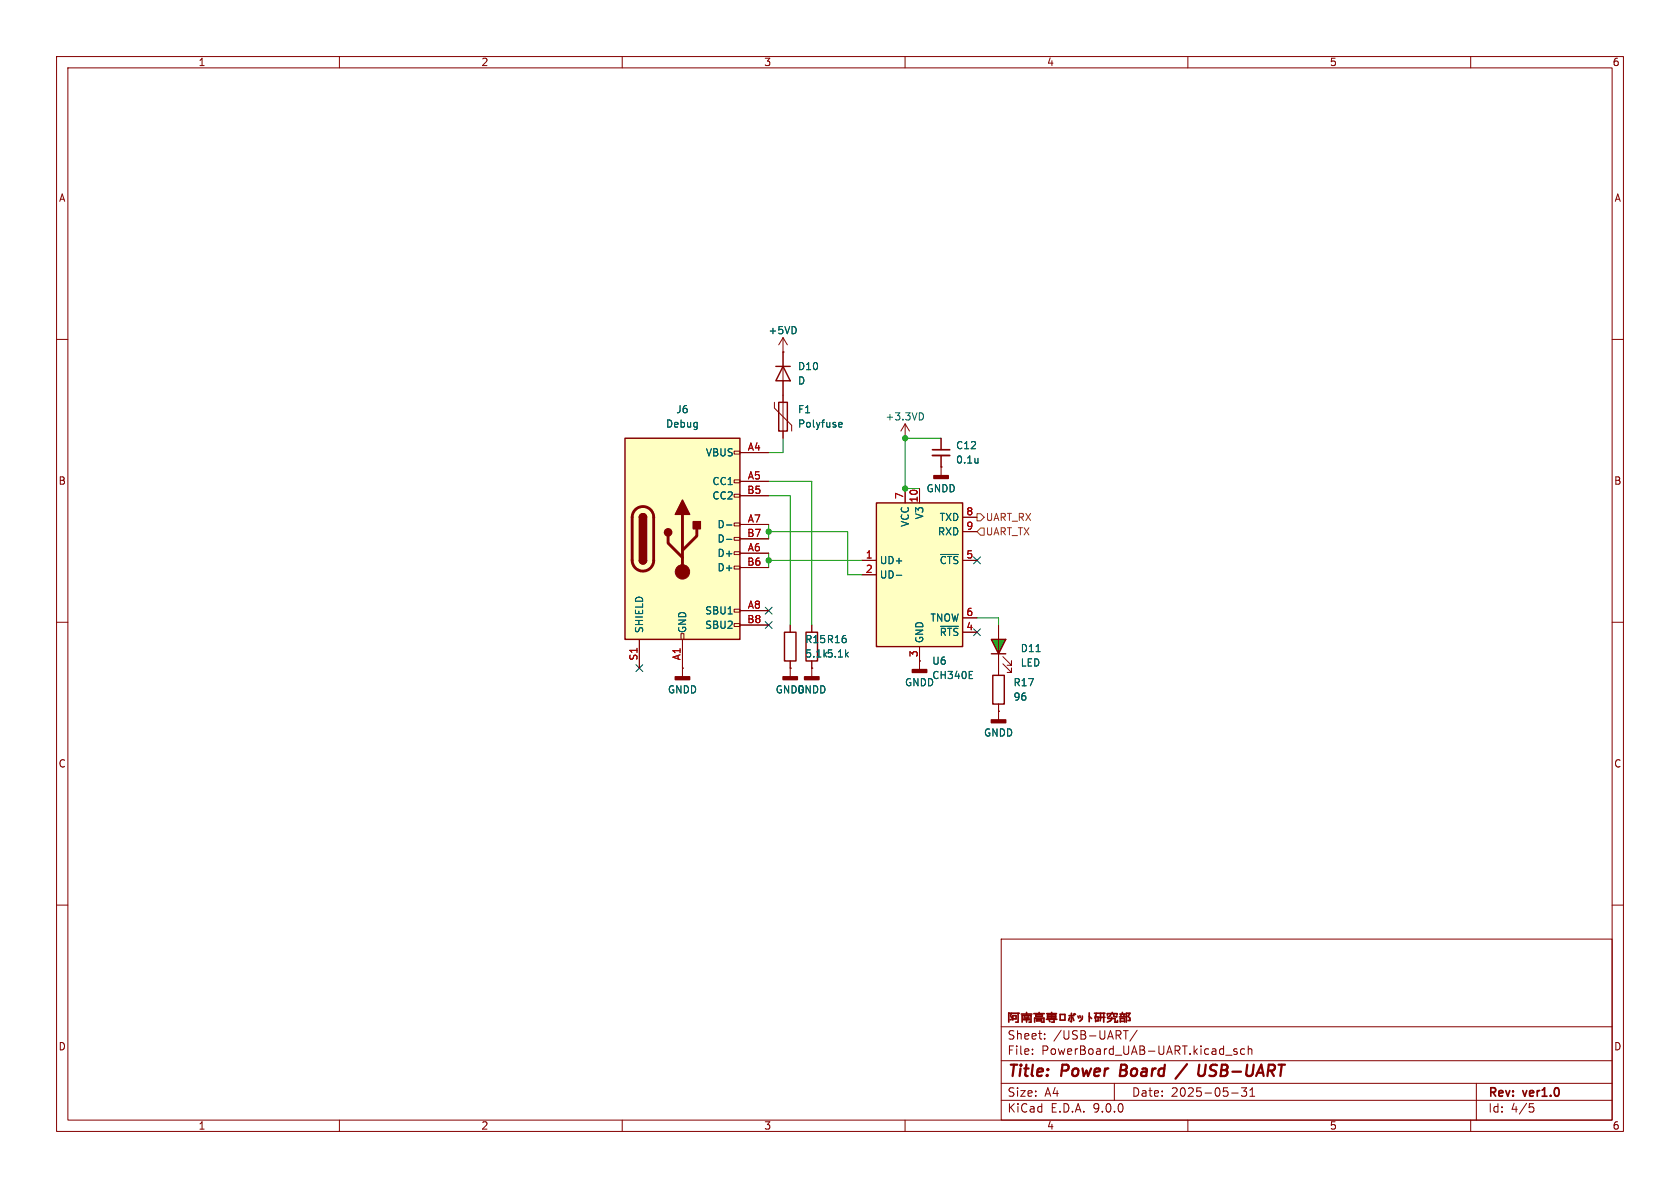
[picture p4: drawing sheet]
(kicad_sch
 (version 20250114)
 (generator "eeschema")
 (generator_version "9.0")
 (paper "A4")
 (title_block
  (title "Power Board / USB-UART")
  (date "2025-05-31")
  (rev "ver1.0")
  (company "阿南高専ロボット研究部"))
 (lib_symbols
  (symbol "Anan-Robo_Symbol_Library:+3.3VD"
   (power)
   (pin_numbers (hide yes))
   (pin_names
    (offset 0) (hide yes)) (exclude_from_sim no) (in_bom yes) (on_board yes)
   (property "Reference" "#PWR" (at 0 -3.81 0) (effects (font (size 1.27 1.27)) (hide yes)))
   (property "Value" "+3.3VD" (at 0 3.81 0) (effects (font (size 1.27 1.27))))
   (property "Footprint" "" (at 0 0 0) (effects (font (size 1.27 1.27)) (hide yes)))
   (property "Datasheet" "" (at 0 0 0) (effects (font (size 1.27 1.27)) (hide yes)))
   (property "Description" "Power symbol creates a global label with name \"+3.3VD\"" (at 0 0 0) (effects (font (size 1.27 1.27)) (hide yes)))
   (symbol "+3.3VD_0_1"
    (polyline (pts (xy -0.762 1.27) (xy 0 2.54)) (stroke (width 0) (type default)) (fill (type none)))
    (polyline (pts (xy 0 2.54) (xy 0.762 1.27)) (stroke (width 0) (type default)) (fill (type none)))
    (polyline (pts (xy 0 0) (xy 0 2.54)) (stroke (width 0) (type default)) (fill (type none))))
   (symbol "+3.3VD_1_1"
    (pin power_in line (at 0 0 90) (length 0) (name "~" (effects (font (size 1.27 1.27)))) (number "1" (effects (font (size 1.27 1.27))))))
   (embedded_fonts no))
  (symbol "Connector:USB_C_Receptacle_USB2.0_16P"
   (pin_names
    (offset 1.016)) (exclude_from_sim no) (in_bom yes) (on_board yes)
   (property "Reference" "J" (at 0 22.225 0) (effects (font (size 1.27 1.27))))
   (property "Value" "USB_C_Receptacle_USB2.0_16P" (at 0 19.685 0) (effects (font (size 1.27 1.27))))
   (property "Footprint" "" (at 3.81 0 0) (effects (font (size 1.27 1.27)) (hide yes)))
   (property "Datasheet" "https://www.usb.org/sites/default/files/documents/usb_type-c.zip" (at 3.81 0 0) (effects (font (size 1.27 1.27)) (hide yes)))
   (property "Description" "USB 2.0-only 16P Type-C Receptacle connector" (at 0 0 0) (effects (font (size 1.27 1.27)) (hide yes)))
   (symbol "USB_C_Receptacle_USB2.0_16P_0_0"
    (rectangle (start -0.254 -17.78) (end 0.254 -16.764) (stroke (width 0) (type default)) (fill (type none)))
    (rectangle (start 10.16 15.494) (end 9.144 14.986) (stroke (width 0) (type default)) (fill (type none)))
    (rectangle (start 10.16 10.414) (end 9.144 9.906) (stroke (width 0) (type default)) (fill (type none)))
    (rectangle (start 10.16 7.874) (end 9.144 7.366) (stroke (width 0) (type default)) (fill (type none)))
    (rectangle (start 10.16 2.794) (end 9.144 2.286) (stroke (width 0) (type default)) (fill (type none)))
    (rectangle (start 10.16 0.254) (end 9.144 -0.254) (stroke (width 0) (type default)) (fill (type none)))
    (rectangle (start 10.16 -2.286) (end 9.144 -2.794) (stroke (width 0) (type default)) (fill (type none)))
    (rectangle (start 10.16 -4.826) (end 9.144 -5.334) (stroke (width 0) (type default)) (fill (type none)))
    (rectangle (start 10.16 -12.446) (end 9.144 -12.954) (stroke (width 0) (type default)) (fill (type none)))
    (rectangle (start 10.16 -14.986) (end 9.144 -15.494) (stroke (width 0) (type default)) (fill (type none))))
   (symbol "USB_C_Receptacle_USB2.0_16P_0_1"
    (rectangle (start -10.16 17.78) (end 10.16 -17.78) (stroke (width 0.254) (type default)) (fill (type background)))
    (polyline (pts (xy -8.89 -3.81) (xy -8.89 3.81)) (stroke (width 0.508) (type default)) (fill (type none)))
    (rectangle (start -7.62 -3.81) (end -6.35 3.81) (stroke (width 0.254) (type default)) (fill (type outline)))
    (arc (start -7.62 3.81) (mid -6.985 4.4423) (end -6.35 3.81) (stroke (width 0.254) (type default)) (fill (type none)))
    (arc (start -7.62 3.81) (mid -6.985 4.4423) (end -6.35 3.81) (stroke (width 0.254) (type default)) (fill (type outline)))
    (arc (start -8.89 3.81) (mid -6.985 5.7067) (end -5.08 3.81) (stroke (width 0.508) (type default)) (fill (type none)))
    (arc (start -5.08 -3.81) (mid -6.985 -5.7067) (end -8.89 -3.81) (stroke (width 0.508) (type default)) (fill (type none)))
    (arc (start -6.35 -3.81) (mid -6.985 -4.4423) (end -7.62 -3.81) (stroke (width 0.254) (type default)) (fill (type none)))
    (arc (start -6.35 -3.81) (mid -6.985 -4.4423) (end -7.62 -3.81) (stroke (width 0.254) (type default)) (fill (type outline)))
    (polyline (pts (xy -5.08 3.81) (xy -5.08 -3.81)) (stroke (width 0.508) (type default)) (fill (type none)))
    (circle (center -2.54 1.143) (radius 0.635) (stroke (width 0.254) (type default)) (fill (type outline)))
    (polyline (pts (xy -1.27 4.318) (xy 0 6.858) (xy 1.27 4.318) (xy -1.27 4.318)) (stroke (width 0.254) (type default)) (fill (type outline)))
    (polyline (pts (xy 0 -2.032) (xy 2.54 0.508) (xy 2.54 1.778)) (stroke (width 0.508) (type default)) (fill (type none)))
    (polyline (pts (xy 0 -3.302) (xy -2.54 -0.762) (xy -2.54 0.508)) (stroke (width 0.508) (type default)) (fill (type none)))
    (polyline (pts (xy 0 -5.842) (xy 0 4.318)) (stroke (width 0.508) (type default)) (fill (type none)))
    (circle (center 0 -5.842) (radius 1.27) (stroke (width 0) (type default)) (fill (type outline)))
    (rectangle (start 1.905 1.778) (end 3.175 3.048) (stroke (width 0.254) (type default)) (fill (type outline))))
   (symbol "USB_C_Receptacle_USB2.0_16P_1_1"
    (pin passive line (at -7.62 -22.86 90) (length 5.08) (name "SHIELD" (effects (font (size 1.27 1.27)))) (number "S1" (effects (font (size 1.27 1.27)))))
    (pin passive line (at 0 -22.86 90) (length 5.08) (name "GND" (effects (font (size 1.27 1.27)))) (number "A1" (effects (font (size 1.27 1.27)))))
    (pin passive line (at 0 -22.86 90) (length 5.08) (hide yes) (name "GND" (effects (font (size 1.27 1.27)))) (number "A12" (effects (font (size 1.27 1.27)))))
    (pin passive line (at 0 -22.86 90) (length 5.08) (hide yes) (name "GND" (effects (font (size 1.27 1.27)))) (number "B1" (effects (font (size 1.27 1.27)))))
    (pin passive line (at 0 -22.86 90) (length 5.08) (hide yes) (name "GND" (effects (font (size 1.27 1.27)))) (number "B12" (effects (font (size 1.27 1.27)))))
    (pin passive line (at 15.24 15.24 180) (length 5.08) (name "VBUS" (effects (font (size 1.27 1.27)))) (number "A4" (effects (font (size 1.27 1.27)))))
    (pin passive line (at 15.24 15.24 180) (length 5.08) (hide yes) (name "VBUS" (effects (font (size 1.27 1.27)))) (number "A9" (effects (font (size 1.27 1.27)))))
    (pin passive line (at 15.24 15.24 180) (length 5.08) (hide yes) (name "VBUS" (effects (font (size 1.27 1.27)))) (number "B4" (effects (font (size 1.27 1.27)))))
    (pin passive line (at 15.24 15.24 180) (length 5.08) (hide yes) (name "VBUS" (effects (font (size 1.27 1.27)))) (number "B9" (effects (font (size 1.27 1.27)))))
    (pin bidirectional line (at 15.24 10.16 180) (length 5.08) (name "CC1" (effects (font (size 1.27 1.27)))) (number "A5" (effects (font (size 1.27 1.27)))))
    (pin bidirectional line (at 15.24 7.62 180) (length 5.08) (name "CC2" (effects (font (size 1.27 1.27)))) (number "B5" (effects (font (size 1.27 1.27)))))
    (pin bidirectional line (at 15.24 2.54 180) (length 5.08) (name "D-" (effects (font (size 1.27 1.27)))) (number "A7" (effects (font (size 1.27 1.27)))))
    (pin bidirectional line (at 15.24 0 180) (length 5.08) (name "D-" (effects (font (size 1.27 1.27)))) (number "B7" (effects (font (size 1.27 1.27)))))
    (pin bidirectional line (at 15.24 -2.54 180) (length 5.08) (name "D+" (effects (font (size 1.27 1.27)))) (number "A6" (effects (font (size 1.27 1.27)))))
    (pin bidirectional line (at 15.24 -5.08 180) (length 5.08) (name "D+" (effects (font (size 1.27 1.27)))) (number "B6" (effects (font (size 1.27 1.27)))))
    (pin bidirectional line (at 15.24 -12.7 180) (length 5.08) (name "SBU1" (effects (font (size 1.27 1.27)))) (number "A8" (effects (font (size 1.27 1.27)))))
    (pin bidirectional line (at 15.24 -15.24 180) (length 5.08) (name "SBU2" (effects (font (size 1.27 1.27)))) (number "B8" (effects (font (size 1.27 1.27))))))
   (embedded_fonts no))
  (symbol "Device:C_Small"
   (pin_numbers (hide yes))
   (pin_names
    (offset 0.254) (hide yes)) (exclude_from_sim no) (in_bom yes) (on_board yes)
   (property "Reference" "C" (at 0.254 1.778 0) (effects (font (size 1.27 1.27)) (justify left)))
   (property "Value" "C_Small" (at 0.254 -2.032 0) (effects (font (size 1.27 1.27)) (justify left)))
   (property "Footprint" "" (at 0 0 0) (effects (font (size 1.27 1.27)) (hide yes)))
   (property "Datasheet" "~" (at 0 0 0) (effects (font (size 1.27 1.27)) (hide yes)))
   (property "Description" "Unpolarized capacitor, small symbol" (at 0 0 0) (effects (font (size 1.27 1.27)) (hide yes)))
   (symbol "C_Small_0_1"
    (polyline (pts (xy -1.524 0.508) (xy 1.524 0.508)) (stroke (width 0.3048) (type default)) (fill (type none)))
    (polyline (pts (xy -1.524 -0.508) (xy 1.524 -0.508)) (stroke (width 0.3302) (type default)) (fill (type none))))
   (symbol "C_Small_1_1"
    (pin passive line (at 0 2.54 270) (length 2.032) (name "~" (effects (font (size 1.27 1.27)))) (number "1" (effects (font (size 1.27 1.27)))))
    (pin passive line (at 0 -2.54 90) (length 2.032) (name "~" (effects (font (size 1.27 1.27)))) (number "2" (effects (font (size 1.27 1.27))))))
   (embedded_fonts no))
  (symbol "Device:D"
   (pin_numbers (hide yes))
   (pin_names
    (offset 1.016) (hide yes)) (exclude_from_sim no) (in_bom yes) (on_board yes)
   (property "Reference" "D" (at 0 2.54 0) (effects (font (size 1.27 1.27))))
   (property "Value" "D" (at 0 -2.54 0) (effects (font (size 1.27 1.27))))
   (property "Footprint" "" (at 0 0 0) (effects (font (size 1.27 1.27)) (hide yes)))
   (property "Datasheet" "~" (at 0 0 0) (effects (font (size 1.27 1.27)) (hide yes)))
   (property "Description" "Diode" (at 0 0 0) (effects (font (size 1.27 1.27)) (hide yes)))
   (property "Sim.Device" "D" (at 0 0 0) (effects (font (size 1.27 1.27)) (hide yes)))
   (property "Sim.Pins" "1=K 2=A" (at 0 0 0) (effects (font (size 1.27 1.27)) (hide yes)))
   (symbol "D_0_1"
    (polyline (pts (xy -1.27 1.27) (xy -1.27 -1.27)) (stroke (width 0.254) (type default)) (fill (type none)))
    (polyline (pts (xy 1.27 1.27) (xy 1.27 -1.27) (xy -1.27 0) (xy 1.27 1.27)) (stroke (width 0.254) (type default)) (fill (type none)))
    (polyline (pts (xy 1.27 0) (xy -1.27 0)) (stroke (width 0) (type default)) (fill (type none))))
   (symbol "D_1_1"
    (pin passive line (at -3.81 0 0) (length 2.54) (name "K" (effects (font (size 1.27 1.27)))) (number "1" (effects (font (size 1.27 1.27)))))
    (pin passive line (at 3.81 0 180) (length 2.54) (name "A" (effects (font (size 1.27 1.27)))) (number "2" (effects (font (size 1.27 1.27))))))
   (embedded_fonts no))
  (symbol "Device:LED"
   (pin_numbers (hide yes))
   (pin_names
    (offset 1.016) (hide yes)) (exclude_from_sim no) (in_bom yes) (on_board yes)
   (property "Reference" "D4" (at -0.3174 -3.81 90) (effects (font (size 1.27 1.27)) (justify right)))
   (property "Value" "LED" (at -2.8574 -3.81 90) (effects (font (size 1.27 1.27)) (justify right)))
   (property "Footprint" "" (at 0 0 0) (effects (font (size 1.27 1.27)) (hide yes)))
   (property "Datasheet" "~" (at 0 0 0) (effects (font (size 1.27 1.27)) (hide yes)))
   (property "Description" "Light emitting diode" (at 0 0 0) (effects (font (size 1.27 1.27)) (hide yes)))
   (property "Sim.Pins" "1=K 2=A" (at 0 0 0) (effects (font (size 1.27 1.27)) (hide yes)))
   (symbol "LED_0_1"
    (polyline (pts (xy -3.048 -0.762) (xy -4.572 -2.286) (xy -3.81 -2.286) (xy -4.572 -2.286) (xy -4.572 -1.524)) (stroke (width 0) (type default)) (fill (type none)))
    (polyline (pts (xy -1.778 -0.762) (xy -3.302 -2.286) (xy -2.54 -2.286) (xy -3.302 -2.286) (xy -3.302 -1.524)) (stroke (width 0) (type default)) (fill (type none)))
    (polyline (pts (xy -1.27 0) (xy 1.27 0)) (stroke (width 0) (type default)) (fill (type none)))
    (polyline (pts (xy -1.27 -1.27) (xy -1.27 1.27)) (stroke (width 0.254) (type default)) (fill (type none)))
    (polyline (pts (xy 1.27 -1.27) (xy 1.27 1.27) (xy -1.27 0) (xy 1.27 -1.27)) (stroke (width 0.254) (type default)) (fill (type color) (color 0 191 0 1))))
   (symbol "LED_1_1"
    (pin passive line (at -3.81 0 0) (length 2.54) (name "K" (effects (font (size 1.27 1.27)))) (number "1" (effects (font (size 1.27 1.27)))))
    (pin passive line (at 3.81 0 180) (length 2.54) (name "A" (effects (font (size 1.27 1.27)))) (number "2" (effects (font (size 1.27 1.27))))))
   (embedded_fonts no))
  (symbol "Device:Polyfuse"
   (pin_numbers (hide yes))
   (pin_names
    (offset 0)) (exclude_from_sim no) (in_bom yes) (on_board yes)
   (property "Reference" "F" (at -2.54 0 90) (effects (font (size 1.27 1.27))))
   (property "Value" "Polyfuse" (at 2.54 0 90) (effects (font (size 1.27 1.27))))
   (property "Footprint" "" (at 1.27 -5.08 0) (effects (font (size 1.27 1.27)) (justify left) (hide yes)))
   (property "Datasheet" "~" (at 0 0 0) (effects (font (size 1.27 1.27)) (hide yes)))
   (property "Description" "Resettable fuse, polymeric positive temperature coefficient" (at 0 0 0) (effects (font (size 1.27 1.27)) (hide yes)))
   (symbol "Polyfuse_0_1"
    (polyline (pts (xy -1.524 2.54) (xy -1.524 1.524) (xy 1.524 -1.524) (xy 1.524 -2.54)) (stroke (width 0) (type default)) (fill (type none)))
    (rectangle (start -0.762 2.54) (end 0.762 -2.54) (stroke (width 0.254) (type default)) (fill (type none)))
    (polyline (pts (xy 0 2.54) (xy 0 -2.54)) (stroke (width 0) (type default)) (fill (type none))))
   (symbol "Polyfuse_1_1"
    (pin passive line (at 0 3.81 270) (length 1.27) (name "~" (effects (font (size 1.27 1.27)))) (number "1" (effects (font (size 1.27 1.27)))))
    (pin passive line (at 0 -3.81 90) (length 1.27) (name "~" (effects (font (size 1.27 1.27)))) (number "2" (effects (font (size 1.27 1.27))))))
   (embedded_fonts no))
  (symbol "Device:R"
   (pin_numbers (hide yes))
   (pin_names
    (offset 0)) (exclude_from_sim no) (in_bom yes) (on_board yes)
   (property "Reference" "R" (at 2.032 0 90) (effects (font (size 1.27 1.27))))
   (property "Value" "R" (at 0 0 90) (effects (font (size 1.27 1.27))))
   (property "Footprint" "" (at -1.778 0 90) (effects (font (size 1.27 1.27)) (hide yes)))
   (property "Datasheet" "~" (at 0 0 0) (effects (font (size 1.27 1.27)) (hide yes)))
   (property "Description" "Resistor" (at 0 0 0) (effects (font (size 1.27 1.27)) (hide yes)))
   (symbol "R_0_1"
    (rectangle (start -1.016 -2.54) (end 1.016 2.54) (stroke (width 0.254) (type default)) (fill (type none))))
   (symbol "R_1_1"
    (pin passive line (at 0 3.81 270) (length 1.27) (name "~" (effects (font (size 1.27 1.27)))) (number "1" (effects (font (size 1.27 1.27)))))
    (pin passive line (at 0 -3.81 90) (length 1.27) (name "~" (effects (font (size 1.27 1.27)))) (number "2" (effects (font (size 1.27 1.27))))))
   (embedded_fonts no))
  (symbol "Interface_USB:CH340E" (exclude_from_sim no) (in_bom yes) (on_board yes)
   (property "Reference" "U" (at -5.08 13.97 0) (effects (font (size 1.27 1.27)) (justify right)))
   (property "Value" "CH340E" (at 1.27 13.97 0) (effects (font (size 1.27 1.27)) (justify left)))
   (property "Footprint" "Package_SO:MSOP-10_3x3mm_P0.5mm" (at 1.27 -13.97 0) (effects (font (size 1.27 1.27)) (justify left) (hide yes)))
   (property "Datasheet" "https://www.mpja.com/download/35227cpdata.pdf" (at -8.89 20.32 0) (effects (font (size 1.27 1.27)) (hide yes)))
   (property "Description" "USB serial converter, UART, MSOP-10" (at 0 0 0) (effects (font (size 1.27 1.27)) (hide yes)))
   (symbol "CH340E_0_1"
    (rectangle (start -7.62 12.7) (end 7.62 -12.7) (stroke (width 0.254) (type default)) (fill (type background))))
   (symbol "CH340E_1_1"
    (pin bidirectional line (at -10.16 2.54 0) (length 2.54) (name "UD+" (effects (font (size 1.27 1.27)))) (number "1" (effects (font (size 1.27 1.27)))))
    (pin bidirectional line (at -10.16 0 0) (length 2.54) (name "UD-" (effects (font (size 1.27 1.27)))) (number "2" (effects (font (size 1.27 1.27)))))
    (pin power_in line (at -2.54 15.24 270) (length 2.54) (name "VCC" (effects (font (size 1.27 1.27)))) (number "7" (effects (font (size 1.27 1.27)))))
    (pin power_out line (at 0 15.24 270) (length 2.54) (name "V3" (effects (font (size 1.27 1.27)))) (number "10" (effects (font (size 1.27 1.27)))))
    (pin power_in line (at 0 -15.24 90) (length 2.54) (name "GND" (effects (font (size 1.27 1.27)))) (number "3" (effects (font (size 1.27 1.27)))))
    (pin output line (at 10.16 10.16 180) (length 2.54) (name "TXD" (effects (font (size 1.27 1.27)))) (number "8" (effects (font (size 1.27 1.27)))))
    (pin input line (at 10.16 7.62 180) (length 2.54) (name "RXD" (effects (font (size 1.27 1.27)))) (number "9" (effects (font (size 1.27 1.27)))))
    (pin input line (at 10.16 2.54 180) (length 2.54) (name "~{CTS}" (effects (font (size 1.27 1.27)))) (number "5" (effects (font (size 1.27 1.27)))))
    (pin output line (at 10.16 -7.62 180) (length 2.54) (name "TNOW" (effects (font (size 1.27 1.27)))) (number "6" (effects (font (size 1.27 1.27)))))
    (pin output line (at 10.16 -10.16 180) (length 2.54) (name "~{RTS}" (effects (font (size 1.27 1.27)))) (number "4" (effects (font (size 1.27 1.27))))))
   (embedded_fonts no))
  (symbol "power:+5VD"
   (power)
   (pin_numbers (hide yes))
   (pin_names
    (offset 0) (hide yes)) (exclude_from_sim no) (in_bom yes) (on_board yes)
   (property "Reference" "#PWR" (at 0 -3.81 0) (effects (font (size 1.27 1.27)) (hide yes)))
   (property "Value" "+5VD" (at 0 3.556 0) (effects (font (size 1.27 1.27))))
   (property "Footprint" "" (at 0 0 0) (effects (font (size 1.27 1.27)) (hide yes)))
   (property "Datasheet" "" (at 0 0 0) (effects (font (size 1.27 1.27)) (hide yes)))
   (property "Description" "Power symbol creates a global label with name \"+5VD\"" (at 0 0 0) (effects (font (size 1.27 1.27)) (hide yes)))
   (symbol "+5VD_0_1"
    (polyline (pts (xy -0.762 1.27) (xy 0 2.54)) (stroke (width 0) (type default)) (fill (type none)))
    (polyline (pts (xy 0 2.54) (xy 0.762 1.27)) (stroke (width 0) (type default)) (fill (type none)))
    (polyline (pts (xy 0 0) (xy 0 2.54)) (stroke (width 0) (type default)) (fill (type none))))
   (symbol "+5VD_1_1"
    (pin power_in line (at 0 0 90) (length 0) (name "~" (effects (font (size 1.27 1.27)))) (number "1" (effects (font (size 1.27 1.27))))))
   (embedded_fonts no))
  (symbol "power:GNDD"
   (power)
   (pin_numbers (hide yes))
   (pin_names
    (offset 0) (hide yes)) (exclude_from_sim no) (in_bom yes) (on_board yes)
   (property "Reference" "#PWR" (at 0 -6.35 0) (effects (font (size 1.27 1.27)) (hide yes)))
   (property "Value" "GNDD" (at 0 -3.175 0) (effects (font (size 1.27 1.27))))
   (property "Footprint" "" (at 0 0 0) (effects (font (size 1.27 1.27)) (hide yes)))
   (property "Datasheet" "" (at 0 0 0) (effects (font (size 1.27 1.27)) (hide yes)))
   (property "Description" "Power symbol creates a global label with name \"GNDD\" , digital ground" (at 0 0 0) (effects (font (size 1.27 1.27)) (hide yes)))
   (symbol "GNDD_0_1"
    (rectangle (start -1.27 -1.524) (end 1.27 -2.032) (stroke (width 0.254) (type default)) (fill (type outline)))
    (polyline (pts (xy 0 0) (xy 0 -1.524)) (stroke (width 0) (type default)) (fill (type none))))
   (symbol "GNDD_1_1"
    (pin power_in line (at 0 0 270) (length 0) (name "~" (effects (font (size 1.27 1.27)))) (number "1" (effects (font (size 1.27 1.27))))))
   (embedded_fonts no)))
 (junction
  (at 135.89 99.06)
  (diameter 0)
  (color 0 0 0 0))
 (junction
  (at 135.89 93.98)
  (diameter 0)
  (color 0 0 0 0))
 (junction
  (at 160.02 86.36)
  (diameter 0)
  (color 0 0 0 0))
 (junction
  (at 160.02 77.47)
  (diameter 0)
  (color 0 0 0 0))
 (no_connect
  (at 135.89 110.49))
 (no_connect
  (at 113.03 118.11))
 (no_connect
  (at 172.72 99.06))
 (no_connect
  (at 172.72 111.76))
 (no_connect
  (at 135.89 107.95))
 (wire
  (pts (xy 160.02 86.36) (xy 162.56 86.36))
  (stroke (width 0) (type default)))
 (wire
  (pts (xy 135.89 87.63) (xy 139.7 87.63))
  (stroke (width 0) (type default)))
 (wire
  (pts (xy 135.89 92.71) (xy 135.89 93.98))
  (stroke (width 0) (type default)))
 (wire
  (pts (xy 139.7 87.63) (xy 139.7 110.49))
  (stroke (width 0) (type default)))
 (wire
  (pts (xy 166.37 77.47) (xy 160.02 77.47))
  (stroke (width 0) (type default)))
 (wire
  (pts (xy 152.4 101.6) (xy 149.86 101.6))
  (stroke (width 0) (type default)))
 (wire
  (pts (xy 135.89 93.98) (xy 135.89 95.25))
  (stroke (width 0) (type default)))
 (wire
  (pts (xy 135.89 85.09) (xy 143.51 85.09))
  (stroke (width 0) (type default)))
 (wire
  (pts (xy 135.89 99.06) (xy 152.4 99.06))
  (stroke (width 0) (type default)))
 (wire
  (pts (xy 176.53 109.22) (xy 176.53 110.49))
  (stroke (width 0) (type default)))
 (wire
  (pts (xy 149.86 101.6) (xy 149.86 93.98))
  (stroke (width 0) (type default)))
 (wire
  (pts (xy 135.89 99.06) (xy 135.89 100.33))
  (stroke (width 0) (type default)))
 (wire
  (pts (xy 135.89 80.01) (xy 138.43 80.01))
  (stroke (width 0) (type default)))
 (wire
  (pts (xy 172.72 109.22) (xy 176.53 109.22))
  (stroke (width 0) (type default)))
 (wire
  (pts (xy 143.51 85.09) (xy 143.51 110.49))
  (stroke (width 0) (type default)))
 (wire
  (pts (xy 160.02 77.47) (xy 160.02 86.36))
  (stroke (width 0) (type default)))
 (wire
  (pts (xy 149.86 93.98) (xy 135.89 93.98))
  (stroke (width 0) (type default)))
 (wire
  (pts (xy 138.43 80.01) (xy 138.43 77.47))
  (stroke (width 0) (type default)))
 (wire
  (pts (xy 135.89 97.79) (xy 135.89 99.06))
  (stroke (width 0) (type default)))
 (hierarchical_label "UART_RX"
  (shape output)
  (at 172.72 91.44 0)
  (effects (font (size 1.27 1.27)) (justify left)))
 (hierarchical_label "UART_TX"
  (shape input)
  (at 172.72 93.98 0)
  (effects (font (size 1.27 1.27)) (justify left)))
 (symbol
  (lib_id "Device:LED")
  (at 176.53 114.3 90)
  (unit 1)
  (exclude_from_sim no)
  (in_bom yes)
  (on_board yes)
  (dnp no)
  (fields_autoplaced yes)
  (property "Reference" "D11" (at 180.34 114.6174 90) (effects (font (size 1.27 1.27)) (justify right)))
  (property "Value" "LED" (at 180.34 117.1574 90) (effects (font (size 1.27 1.27)) (justify right)))
  (property "Footprint" "LED_SMD:LED_0603_1608Metric" (at 176.53 114.3 0) (effects (font (size 1.27 1.27)) (hide yes)))
  (property "Datasheet" "~" (at 176.53 114.3 0) (effects (font (size 1.27 1.27)) (hide yes)))
  (property "Description" "Light emitting diode" (at 176.53 114.3 0) (effects (font (size 1.27 1.27)) (hide yes)))
  (property "Sim.Pins" "1=K 2=A" (at 176.53 114.3 0) (effects (font (size 1.27 1.27)) (hide yes)))
  (property "Name" "SML-D14MWT86A" (at 176.53 114.3 90) (effects (font (size 1.27 1.27)) (hide yes)))
  (property "URL" "https://www.digikey.jp/ja/products/detail/rohm-semiconductor/SML-D14MWT86A/9448204" (at 176.53 114.3 90) (effects (font (size 1.27 1.27)) (hide yes)))
  (property "Price" "53" (at 176.53 114.3 90) (effects (font (size 1.27 1.27)) (hide yes)))
  (pin "1")
  (pin "2"))
 (symbol
  (lib_id "power:GNDD")
  (at 162.56 116.84 0)
  (unit 1)
  (exclude_from_sim no)
  (in_bom yes)
  (on_board yes)
  (dnp no)
  (fields_autoplaced yes)
  (property "Reference" "#PWR053" (at 162.56 123.19 0) (effects (font (size 1.27 1.27)) (hide yes)))
  (property "Value" "GNDD" (at 162.56 120.65 0) (effects (font (size 1.27 1.27))))
  (property "Footprint" "" (at 162.56 116.84 0) (effects (font (size 1.27 1.27)) (hide yes)))
  (property "Datasheet" "" (at 162.56 116.84 0) (effects (font (size 1.27 1.27)) (hide yes)))
  (property "Description" "Power symbol creates a global label with name \"GNDD\" , digital ground" (at 162.56 116.84 0) (effects (font (size 1.27 1.27)) (hide yes)))
  (pin "1"))
 (symbol
  (lib_id "Device:R")
  (at 143.51 114.3 0)
  (unit 1)
  (exclude_from_sim no)
  (in_bom yes)
  (on_board yes)
  (dnp no)
  (fields_autoplaced yes)
  (property "Reference" "R16" (at 146.05 113.0299 0) (effects (font (size 1.27 1.27)) (justify left)))
  (property "Value" "5.1k" (at 146.05 115.5699 0) (effects (font (size 1.27 1.27)) (justify left)))
  (property "Footprint" "Resistor_SMD:R_0603_1608Metric" (at 141.732 114.3 90) (effects (font (size 1.27 1.27)) (hide yes)))
  (property "Datasheet" "~" (at 143.51 114.3 0) (effects (font (size 1.27 1.27)) (hide yes)))
  (property "Description" "Resistor" (at 143.51 114.3 0) (effects (font (size 1.27 1.27)) (hide yes)))
  (property "Name" "ESR03EZPJ512" (at 143.51 114.3 0) (effects (font (size 1.27 1.27)) (hide yes)))
  (property "URL" "https://www.digikey.jp/ja/products/detail/rohm-semiconductor/ESR03EZPJ512/1762735" (at 143.51 114.3 0) (effects (font (size 1.27 1.27)) (hide yes)))
  (property "Price" "22" (at 143.51 114.3 0) (effects (font (size 1.27 1.27)) (hide yes)))
  (pin "1")
  (pin "2"))
 (symbol
  (lib_id "Device:C_Small")
  (at 166.37 80.01 0)
  (unit 1)
  (exclude_from_sim no)
  (in_bom yes)
  (on_board yes)
  (dnp no)
  (fields_autoplaced yes)
  (property "Reference" "C12" (at 168.91 78.7462 0) (effects (font (size 1.27 1.27)) (justify left)))
  (property "Value" "0.1u" (at 168.91 81.2862 0) (effects (font (size 1.27 1.27)) (justify left)))
  (property "Footprint" "Capacitor_SMD:C_0603_1608Metric" (at 166.37 80.01 0) (effects (font (size 1.27 1.27)) (hide yes)))
  (property "Datasheet" "~" (at 166.37 80.01 0) (effects (font (size 1.27 1.27)) (hide yes)))
  (property "Description" "Unpolarized capacitor, small symbol" (at 166.37 80.01 0) (effects (font (size 1.27 1.27)) (hide yes)))
  (property "Name" "GCJ188R91H124KA01D" (at 166.37 80.01 0) (effects (font (size 1.27 1.27)) (hide yes)))
  (property "URL" "https://www.digikey.jp/ja/products/detail/murata-electronics/GCJ188R91H124KA01D/13401917" (at 166.37 80.01 0) (effects (font (size 1.27 1.27)) (hide yes)))
  (property "Price" "36" (at 166.37 80.01 0) (effects (font (size 1.27 1.27)) (hide yes)))
  (pin "1")
  (pin "2"))
 (symbol
  (lib_id "power:+5VD")
  (at 138.43 62.23 0)
  (unit 1)
  (exclude_from_sim no)
  (in_bom yes)
  (on_board yes)
  (dnp no)
  (property "Reference" "#PWR0112" (at 138.43 66.04 0) (effects (font (size 1.27 1.27)) (hide yes)))
  (property "Value" "+5VD" (at 138.43 58.42 0) (effects (font (size 1.27 1.27))))
  (property "Footprint" "" (at 138.43 62.23 0) (effects (font (size 1.27 1.27)) (hide yes)))
  (property "Datasheet" "" (at 138.43 62.23 0) (effects (font (size 1.27 1.27)) (hide yes)))
  (property "Description" "Power symbol creates a global label with name \"+5VD\"" (at 138.43 62.23 0) (effects (font (size 1.27 1.27)) (hide yes)))
  (pin "1"))
 (symbol
  (lib_id "power:GNDD")
  (at 120.65 118.11 0)
  (unit 1)
  (exclude_from_sim no)
  (in_bom yes)
  (on_board yes)
  (dnp no)
  (fields_autoplaced yes)
  (property "Reference" "#PWR048" (at 120.65 124.46 0) (effects (font (size 1.27 1.27)) (hide yes)))
  (property "Value" "GNDD" (at 120.65 121.92 0) (effects (font (size 1.27 1.27))))
  (property "Footprint" "" (at 120.65 118.11 0) (effects (font (size 1.27 1.27)) (hide yes)))
  (property "Datasheet" "" (at 120.65 118.11 0) (effects (font (size 1.27 1.27)) (hide yes)))
  (property "Description" "Power symbol creates a global label with name \"GNDD\" , digital ground" (at 120.65 118.11 0) (effects (font (size 1.27 1.27)) (hide yes)))
  (pin "1"))
 (symbol
  (lib_id "Device:R")
  (at 139.7 114.3 0)
  (unit 1)
  (exclude_from_sim no)
  (in_bom yes)
  (on_board yes)
  (dnp no)
  (fields_autoplaced yes)
  (property "Reference" "R15" (at 142.24 113.0299 0) (effects (font (size 1.27 1.27)) (justify left)))
  (property "Value" "5.1k" (at 142.24 115.5699 0) (effects (font (size 1.27 1.27)) (justify left)))
  (property "Footprint" "Resistor_SMD:R_0603_1608Metric" (at 137.922 114.3 90) (effects (font (size 1.27 1.27)) (hide yes)))
  (property "Datasheet" "~" (at 139.7 114.3 0) (effects (font (size 1.27 1.27)) (hide yes)))
  (property "Description" "Resistor" (at 139.7 114.3 0) (effects (font (size 1.27 1.27)) (hide yes)))
  (property "Name" "ESR03EZPJ512" (at 139.7 114.3 0) (effects (font (size 1.27 1.27)) (hide yes)))
  (property "URL" "https://www.digikey.jp/ja/products/detail/rohm-semiconductor/ESR03EZPJ512/1762735" (at 139.7 114.3 0) (effects (font (size 1.27 1.27)) (hide yes)))
  (property "Price" "22" (at 139.7 114.3 0) (effects (font (size 1.27 1.27)) (hide yes)))
  (pin "1")
  (pin "2"))
 (symbol
  (lib_id "power:GNDD")
  (at 139.7 118.11 0)
  (unit 1)
  (exclude_from_sim no)
  (in_bom yes)
  (on_board yes)
  (dnp no)
  (fields_autoplaced yes)
  (property "Reference" "#PWR050" (at 139.7 124.46 0) (effects (font (size 1.27 1.27)) (hide yes)))
  (property "Value" "GNDD" (at 139.7 121.92 0) (effects (font (size 1.27 1.27))))
  (property "Footprint" "" (at 139.7 118.11 0) (effects (font (size 1.27 1.27)) (hide yes)))
  (property "Datasheet" "" (at 139.7 118.11 0) (effects (font (size 1.27 1.27)) (hide yes)))
  (property "Description" "Power symbol creates a global label with name \"GNDD\" , digital ground" (at 139.7 118.11 0) (effects (font (size 1.27 1.27)) (hide yes)))
  (pin "1"))
 (symbol
  (lib_id "Connector:USB_C_Receptacle_USB2.0_16P")
  (at 120.65 95.25 0)
  (unit 1)
  (exclude_from_sim no)
  (in_bom yes)
  (on_board yes)
  (dnp no)
  (fields_autoplaced yes)
  (property "Reference" "J6" (at 120.65 72.39 0) (effects (font (size 1.27 1.27))))
  (property "Value" "Debug" (at 120.65 74.93 0) (effects (font (size 1.27 1.27))))
  (property "Footprint" "Connector_USB:USB_C_Receptacle_GCT_USB4105-xx-A_16P_TopMnt_Horizontal" (at 124.46 95.25 0) (effects (font (size 1.27 1.27)) (hide yes)))
  (property "Datasheet" "https://www.usb.org/sites/default/files/documents/usb_type-c.zip" (at 124.46 95.25 0) (effects (font (size 1.27 1.27)) (hide yes)))
  (property "Description" "USB 2.0-only 16P Type-C Receptacle connector" (at 120.65 95.25 0) (effects (font (size 1.27 1.27)) (hide yes)))
  (property "Name" "5077CR-16-SMC2-BK-TR" (at 120.65 95.25 0) (effects (font (size 1.27 1.27)) (hide yes)))
  (property "URL" "https://akizukidenshi.com/catalog/g/g114356/" (at 120.65 95.25 0) (effects (font (size 1.27 1.27)) (hide yes)))
  (property "Price" "110" (at 120.65 95.25 0) (effects (font (size 1.27 1.27)) (hide yes)))
  (pin "A12")
  (pin "A4")
  (pin "B4")
  (pin "B1")
  (pin "A5")
  (pin "S1")
  (pin "B12")
  (pin "B7")
  (pin "B9")
  (pin "A7")
  (pin "B6")
  (pin "A8")
  (pin "A6")
  (pin "A9")
  (pin "A1")
  (pin "B8")
  (pin "B5"))
 (symbol
  (lib_id "power:GNDD")
  (at 166.37 82.55 0)
  (unit 1)
  (exclude_from_sim no)
  (in_bom yes)
  (on_board yes)
  (dnp no)
  (fields_autoplaced yes)
  (property "Reference" "#PWR054" (at 166.37 88.9 0) (effects (font (size 1.27 1.27)) (hide yes)))
  (property "Value" "GNDD" (at 166.37 86.36 0) (effects (font (size 1.27 1.27))))
  (property "Footprint" "" (at 166.37 82.55 0) (effects (font (size 1.27 1.27)) (hide yes)))
  (property "Datasheet" "" (at 166.37 82.55 0) (effects (font (size 1.27 1.27)) (hide yes)))
  (property "Description" "Power symbol creates a global label with name \"GNDD\" , digital ground" (at 166.37 82.55 0) (effects (font (size 1.27 1.27)) (hide yes)))
  (pin "1"))
 (symbol
  (lib_id "Device:D")
  (at 138.43 66.04 270)
  (unit 1)
  (exclude_from_sim no)
  (in_bom yes)
  (on_board yes)
  (dnp no)
  (fields_autoplaced yes)
  (property "Reference" "D10" (at 140.97 64.7699 90) (effects (font (size 1.27 1.27)) (justify left)))
  (property "Value" "D" (at 140.97 67.3099 90) (effects (font (size 1.27 1.27)) (justify left)))
  (property "Footprint" "Diode_SMD:Nexperia_CFP3_SOD-123W" (at 138.43 66.04 0) (effects (font (size 1.27 1.27)) (hide yes)))
  (property "Datasheet" "~" (at 138.43 66.04 0) (effects (font (size 1.27 1.27)) (hide yes)))
  (property "Description" "Diode" (at 138.43 66.04 0) (effects (font (size 1.27 1.27)) (hide yes)))
  (property "Sim.Device" "D" (at 138.43 66.04 0) (effects (font (size 1.27 1.27)) (hide yes)))
  (property "Sim.Pins" "1=K 2=A" (at 138.43 66.04 0) (effects (font (size 1.27 1.27)) (hide yes)))
  (property "Name" "PMEG3010ER,115" (at 138.43 66.04 90) (effects (font (size 1.27 1.27)) (hide yes)))
  (property "URL" "https://www.digikey.jp/ja/products/detail/nexperia-usa-inc/PMEG3010ER-115/2119868" (at 138.43 66.04 90) (effects (font (size 1.27 1.27)) (hide yes)))
  (property "Price" "30" (at 138.43 66.04 90) (effects (font (size 1.27 1.27)) (hide yes)))
  (pin "2")
  (pin "1"))
 (symbol
  (lib_id "power:GNDD")
  (at 143.51 118.11 0)
  (unit 1)
  (exclude_from_sim no)
  (in_bom yes)
  (on_board yes)
  (dnp no)
  (fields_autoplaced yes)
  (property "Reference" "#PWR051" (at 143.51 124.46 0) (effects (font (size 1.27 1.27)) (hide yes)))
  (property "Value" "GNDD" (at 143.51 121.92 0) (effects (font (size 1.27 1.27))))
  (property "Footprint" "" (at 143.51 118.11 0) (effects (font (size 1.27 1.27)) (hide yes)))
  (property "Datasheet" "" (at 143.51 118.11 0) (effects (font (size 1.27 1.27)) (hide yes)))
  (property "Description" "Power symbol creates a global label with name \"GNDD\" , digital ground" (at 143.51 118.11 0) (effects (font (size 1.27 1.27)) (hide yes)))
  (pin "1"))
 (symbol
  (lib_id "Interface_USB:CH340E")
  (at 162.56 101.6 0)
  (unit 1)
  (exclude_from_sim no)
  (in_bom yes)
  (on_board yes)
  (dnp no)
  (fields_autoplaced yes)
  (property "Reference" "U6" (at 164.7033 116.84 0) (effects (font (size 1.27 1.27)) (justify left)))
  (property "Value" "CH340E" (at 164.7033 119.38 0) (effects (font (size 1.27 1.27)) (justify left)))
  (property "Footprint" "Package_SO:MSOP-10_3x3mm_P0.5mm" (at 163.83 115.57 0) (effects (font (size 1.27 1.27)) (justify left) (hide yes)))
  (property "Datasheet" "https://www.mpja.com/download/35227cpdata.pdf" (at 153.67 81.28 0) (effects (font (size 1.27 1.27)) (hide yes)))
  (property "Description" "USB serial converter, UART, MSOP-10" (at 162.56 101.6 0) (effects (font (size 1.27 1.27)) (hide yes)))
  (property "Name" "CH340E" (at 162.56 101.6 0) (effects (font (size 1.27 1.27)) (hide yes)))
  (property "URL" "https://akizukidenshi.com/catalog/g/g113543/" (at 162.56 101.6 0) (effects (font (size 1.27 1.27)) (hide yes)))
  (property "Price" "90" (at 162.56 101.6 0) (effects (font (size 1.27 1.27)) (hide yes)))
  (pin "4")
  (pin "10")
  (pin "8")
  (pin "2")
  (pin "1")
  (pin "5")
  (pin "3")
  (pin "6")
  (pin "7")
  (pin "9"))
 (symbol
  (lib_id "Device:Polyfuse")
  (at 138.43 73.66 0)
  (unit 1)
  (exclude_from_sim no)
  (in_bom yes)
  (on_board yes)
  (dnp no)
  (fields_autoplaced yes)
  (property "Reference" "F1" (at 140.97 72.3899 0) (effects (font (size 1.27 1.27)) (justify left)))
  (property "Value" "Polyfuse" (at 140.97 74.9299 0) (effects (font (size 1.27 1.27)) (justify left)))
  (property "Footprint" "Anan-Robo_Footprint_Library:MF-FSMF" (at 139.7 78.74 0) (effects (font (size 1.27 1.27)) (justify left) (hide yes)))
  (property "Datasheet" "~" (at 138.43 73.66 0) (effects (font (size 1.27 1.27)) (hide yes)))
  (property "Description" "Resettable fuse, polymeric positive temperature coefficient" (at 138.43 73.66 0) (effects (font (size 1.27 1.27)) (hide yes)))
  (property "Name" "MF-FSMF020X-2" (at 138.43 73.66 0) (effects (font (size 1.27 1.27)) (hide yes)))
  (property "URL" "https://akizukidenshi.com/catalog/g/g114311/" (at 138.43 73.66 0) (effects (font (size 1.27 1.27)) (hide yes)))
  (property "Price" "20" (at 138.43 73.66 0) (effects (font (size 1.27 1.27)) (hide yes)))
  (pin "2")
  (pin "1"))
 (symbol
  (lib_id "Anan-Robo_Symbol_Library:+3.3VD")
  (at 160.02 77.47 0)
  (unit 1)
  (exclude_from_sim no)
  (in_bom yes)
  (on_board yes)
  (dnp no)
  (property "Reference" "#PWR030" (at 160.02 81.28 0) (effects (font (size 1.27 1.27)) (hide yes)))
  (property "Value" "+3.3VD" (at 160.02 73.66 0) (effects (font (size 1.27 1.27))))
  (property "Footprint" "" (at 160.02 77.47 0) (effects (font (size 1.27 1.27)) (hide yes)))
  (property "Datasheet" "" (at 160.02 77.47 0) (effects (font (size 1.27 1.27)) (hide yes)))
  (property "Description" "Power symbol creates a global label with name \"+3.3VD\"" (at 160.02 77.47 0) (effects (font (size 1.27 1.27)) (hide yes)))
  (pin "1"))
 (symbol
  (lib_id "power:GNDD")
  (at 176.53 125.73 0)
  (unit 1)
  (exclude_from_sim no)
  (in_bom yes)
  (on_board yes)
  (dnp no)
  (fields_autoplaced yes)
  (property "Reference" "#PWR055" (at 176.53 132.08 0) (effects (font (size 1.27 1.27)) (hide yes)))
  (property "Value" "GNDD" (at 176.53 129.54 0) (effects (font (size 1.27 1.27))))
  (property "Footprint" "" (at 176.53 125.73 0) (effects (font (size 1.27 1.27)) (hide yes)))
  (property "Datasheet" "" (at 176.53 125.73 0) (effects (font (size 1.27 1.27)) (hide yes)))
  (property "Description" "Power symbol creates a global label with name \"GNDD\" , digital ground" (at 176.53 125.73 0) (effects (font (size 1.27 1.27)) (hide yes)))
  (pin "1"))
 (symbol
  (lib_id "Device:R")
  (at 176.53 121.92 0)
  (unit 1)
  (exclude_from_sim no)
  (in_bom yes)
  (on_board yes)
  (dnp no)
  (fields_autoplaced yes)
  (property "Reference" "R17" (at 179.07 120.6499 0) (effects (font (size 1.27 1.27)) (justify left)))
  (property "Value" "96" (at 179.07 123.1899 0) (effects (font (size 1.27 1.27)) (justify left)))
  (property "Footprint" "Resistor_SMD:R_0603_1608Metric" (at 174.752 121.92 90) (effects (font (size 1.27 1.27)) (hide yes)))
  (property "Datasheet" "~" (at 176.53 121.92 0) (effects (font (size 1.27 1.27)) (hide yes)))
  (property "Description" "Resistor" (at 176.53 121.92 0) (effects (font (size 1.27 1.27)) (hide yes)))
  (property "Name" "ESR03EZPJ101" (at 176.53 121.92 0) (effects (font (size 1.27 1.27)) (hide yes)))
  (property "URL" "https://www.digikey.jp/ja/products/detail/rohm-semiconductor/ESR03EZPJ101/1983452" (at 176.53 121.92 0) (effects (font (size 1.27 1.27)) (hide yes)))
  (property "Price" "22" (at 176.53 121.92 0) (effects (font (size 1.27 1.27)) (hide yes)))
  (pin "1")
  (pin "2")))
